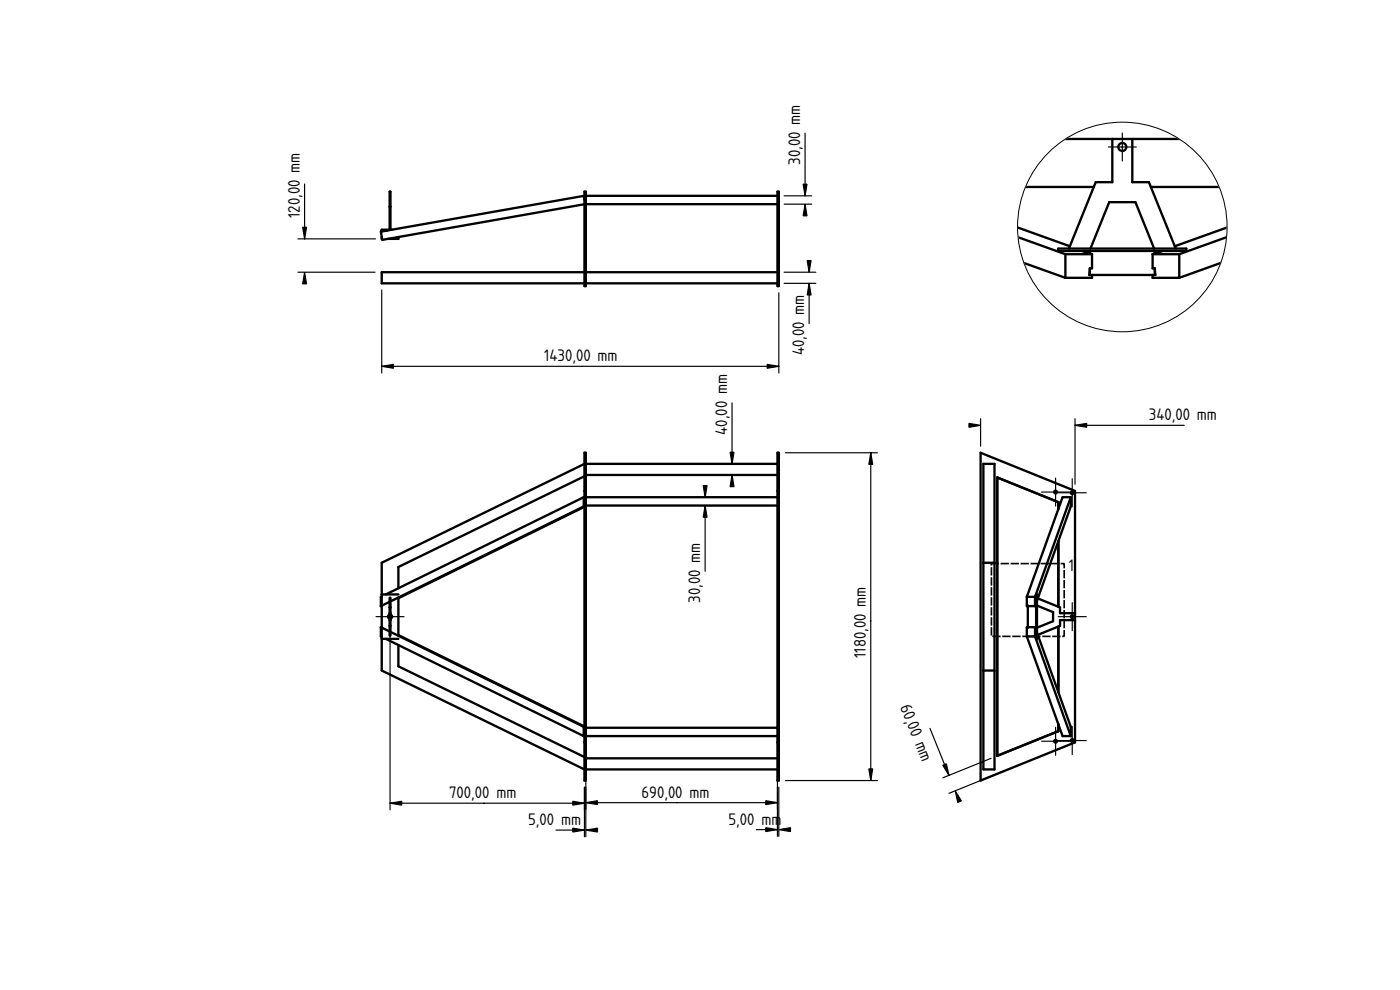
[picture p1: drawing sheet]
<svg xmlns="http://www.w3.org/2000/svg" width="420mm" height="297mm" viewBox="0 0 420 297" stroke-linecap="round" stroke-linejoin="round" font-family="sans-serif">
<path d="M174 185h.1" fill="none" stroke="#000" stroke-width=".3"/>
<g fill="#fff">
<path d="M175.8 151.7h57.5v66.7h-57.5z" fill-rule="evenodd"/>
<path d="M119.6 179.5l55.8-27.4v65.9l-55.8-27.5z" fill-rule="evenodd"/>
</g>
<path d="M174 185h.1" fill="none" stroke="#000" stroke-width=".3"/>
<g fill="#fff">
<path d="M175.8 142.5h57.5v6.7h-57.5z" fill-rule="evenodd"/>
<path d="M175.8 220.9h57.5v6.6h-57.5z" fill-rule="evenodd"/>
<path d="M114.6 178.4h5h-3.8l59.4-29.2v2.8l-58 28.4v-1v2.8h-.3v-1.6v3.8a.63 .63 0 0 0-.5 .6 .63 .63 0 0 0 .5 .6v5.1v-1.2l-2.6-1.3 2.6 1.3v-1.7h.3v2.9v-1.1l58 28.5v2.8l-59.4-29.2h3.8h-5v-3.5v2.9l-.3-.1v-2.8h.3v-6.3h-.3l2.6-1.3v-1.2v1.2l-2.6 1.3v-2.8l.3-.1v2.9z" fill-rule="evenodd"/>
</g>
<path d="M174 185h.1" fill="none" stroke="#000" stroke-width=".3"/>
<g fill="#fff">
<path d="M119.6 170.1l55.8-27.2v6.3l-55.8 27.3z" fill-rule="evenodd"/>
<path d="M119.6 193.5l55.8 27.4v6.2l-55.8-27.2z" fill-rule="evenodd"/>
<path d="M114.6 168.9l60.8-29.7v3.7l-55.8 27.2v6.4l-3.8 1.9h-1.2z" fill-rule="evenodd"/>
<path d="M114.6 191.7h1.2l3.8 1.8v6.4l55.8 27.2v3.8l-60.8-29.7z" fill-rule="evenodd"/>
<path d="M175.8 139.2h57.5v3.3h-57.5z" fill-rule="evenodd"/>
<path d="M175.8 227.5h57.5v3.4h-57.5z" fill-rule="evenodd"/>
<path d="M175.8 218.4h57.5v2.5h-57.5z" fill-rule="evenodd"/>
<path d="M175.8 149.2h57.5v2.5h-57.5z" fill-rule="evenodd"/>
<path d="M175.4 147.3h.4v75.4h-.4z" fill-rule="evenodd"/>
<path d="M233.3 147.3h.4v75.4h-.4z" fill-rule="evenodd"/>
<path d="M117.2 180.4l2.4-1.1v11.5l-2.4-1.2v-4a.63 .63 0 0 0 .5-.6 .63 .63 0 0 0-.5-.6z" fill-rule="evenodd"/>
<path d="M119.6 190.5l55.8 27.6-55.8-27.3z" fill-rule="evenodd"/>
<path d="M119.6 179.3l55.8-27.3-55.8 27.5z" fill-rule="evenodd"/>
<path d="M175.4 222.7h.4v11.5h-.4z" fill-rule="evenodd"/>
<path d="M175.4 135.8h.4v11.5h-.4z" fill-rule="evenodd"/>
<path d="M233.3 222.7h.4v11.5h-.4z" fill-rule="evenodd"/>
<path d="M233.3 135.8h.4v11.5h-.4z" fill-rule="evenodd"/>
<path d="M175.2 149.2h.2v2.8h-.2z" fill-rule="evenodd"/>
<path d="M175.2 218.1h.2v2.8h-.2z" fill-rule="evenodd"/>
<path d="M116.9 184h.3v2.1h-.3z" fill-rule="evenodd"/>
<path d="M116.7 184.5l.2-.1v1.2a.63 .63 0 0 1-.4-.4 .63 .63 0 0 1 .2-.7z" fill-rule="evenodd"/>
<path d="M117.2 184.4a.63 .63 0 0 1 .5 .6 .63 .63 0 0 1-.5 .6z" fill-rule="evenodd"/>
<path d="M116.9 182.2h.3v1.8h-.3z" fill-rule="evenodd"/>
<path d="M116.9 186.1h.3v1.7h-.3z" fill-rule="evenodd"/>
</g>
<g fill="none" stroke="#000" stroke-width=".7">
<path d="M175.4 139.2l-60.8 29.7v32.3l60.8 29.7M175.4 135.8h.4v98.4h-.4zM175.8 139.2h57.5M233.3 135.8h.4v98.4h-.4zM175.2 149.2h.2M175.2 149.2l-59.4 29.2M175.2 152h.2M175.2 149.2v2.8M175.2 152l-58 28.4M175.4 142.9l-55.8 27.2v6.4M175.4 147.3h.4M175.4 152.1l-55.8 27.4"/>
<path d="M175.8 149.2h57.5M175.8 142.5h57.5M175.8 151.7h57.5M233.3 147.3h.4M114.6 178.4h5M114.6 179l-.3 .1v2.8M116.9 179.4v11.3M117.2 179.4v11.3M119.6 179.3v11.5M114.3 181.9h.3M114.3 188.2v2.8l.3 .1M114.3 188.2h.3"/>
<path d="M114.3 188.2l2.6 1.3M114.6 191.7h5M115.8 191.7l59.4 29.2M116.9 184.4a.63 .63 0 0 0-.5 .6 .63 .63 0 0 0 .5 .6M116.9 180.6l-2.6 1.3M116.9 187.8h.3M116.9 186.1h.3M116.9 184h.3M116.9 182.2h.3M117.2 184.4a.63 .63 0 0 1 .5 .6 .63 .63 0 0 1-.5 .6M117.2 189.6l58 28.5M119.6 193.5v6.4l55.8 27.2"/>
<path d="M119.6 190.5l55.8 27.5M175.2 218.1v2.8M175.2 218.1h.2M175.8 218.4h57.5M175.2 220.9h.2M175.4 222.7h.4M175.8 220.9h57.5M175.8 230.9h57.5M175.8 227.5h57.5M233.3 222.7h.4"/>
</g>
<g fill="#000" stroke="#000" stroke-width=".35">
<path d="M219.1 135.7h1.2l-.6 3.5zM261.3 135.8l.6 3.5h-1.2zM211.6 151.7l.6 3.5h-1.2zM211 145.7h1.2l-.6 3.5zM219.7 142.5l.6 3.5h-1.2zM260.7 230.7h1.2l-.6 3.5zM117.1 241l3.5-.6v1.2zM171.9 240.4l3.5 .6-3.5 .6zM171.9 248.5l3.5 .6-3.5 .5zM175.8 240.8l3.5-.6v1.2zM175.8 249.1l3.5-.6v1.1zM229.8 240.2l3.5 .6-3.5 .6z"/>
<path d="M229.8 248.3l3.5 .6-3.5 .6zM233.7 248.9l3.5-.6v1.2z"/>
<path d="M117.1 180.8v8.4zM112.9 185h8.4z" fill-rule="evenodd"/>
</g>
<path d="M174 185h.1" fill="none" stroke="#000" stroke-width=".3"/>
<g fill="none" stroke="#000" stroke-width=".35">
<path d="M217.7 139.2h13.6M219.7 120.9v18.3M235.7 135.8h27.6M261.3 135.8v98.4M209.6 151.7h21.7M209.6 149.2h21.7M211.6 151.7v19.7M217.7 142.5h13.6M117.1 187v56M175.4 236.2v14.9M175.8 232.9v18.2M233.3 232.9v18"/>
<path d="M233.7 236.2v14.7M235.7 234.2h27.6M117.1 241h58.3M166.9 249.1h8.5M175.8 240.8h57.5M227 248.9h6.3"/>
</g>
<path d="M116.9 57.5h.3v11.4l58-10.1 .2 1.2v-2.5h.4v1.3h57.5v-1.3h.4v28.3h-.4v-.8h-57.5v.8h-.4v-.8h-60.8v-3.3h60.8v-20.4l-55.8 9.8v.6h-3.2l-1.7 .3-.4-2.5h.3v-.6h2.3z" fill-rule="evenodd" fill="#fff"/>
<path d="M174 71.7h.1" fill="none" stroke="#000" stroke-width=".3"/>
<g fill="#fff">
<path d="M175.8 61.3h57.5v20.4h-57.5z" fill-rule="evenodd"/>
<path d="M114.6 81.7h60.8v3.3h-60.8z" fill-rule="evenodd"/>
<path d="M175.8 81.7h57.5v3.3h-57.5z" fill-rule="evenodd"/>
<path d="M114.3 69.5l60.9-10.7 .2 1.2v1.3l-60.7 10.7z" fill-rule="evenodd"/>
</g>
<path d="M174 71.7h.1" fill="none" stroke="#000" stroke-width=".3"/>
<g fill="#fff">
<path d="M116.4 71.7l3.2-.6v.6z"/>
<path d="M114.6 69.2h1.6l-1.6 .3z"/>
<path d="M114.6 71l.1 .7z"/>
<path d="M175.8 58.8h57.5v2.5h-57.5z" fill-rule="evenodd"/>
<path d="M175.4 57.5h.4v28.3h-.4z" fill-rule="evenodd"/>
<path d="M233.3 57.5h.4v28.3h-.4z" fill-rule="evenodd"/>
<path d="M116.9 62h.3v6.9h-.3z" fill-rule="evenodd"/>
<path d="M116.9 57.5h.3v4.5h-.3z" fill-rule="evenodd"/>
<path d="M114.6 68.9h3l-1.4 .3h-1.6z" fill-rule="evenodd"/>
</g>
<g fill="none" stroke="#000" stroke-width=".7">
<path d="M175.4 57.5h.4v28.3h-.4zM175.8 58.8h57.5M233.3 57.5h.4v28.3h-.4zM114.6 71l.1 .7M114.6 69.2h1.6M116.9 68.9v-11.4h.3v11.4M116.9 62h.3M117.6 68.9h-3v.6M119.6 71.1v.6h-3.2M175.4 60l-.2-1.2-60.9 10.7 .4 2.5 60.7-10.7M175.8 61.3h57.5M175.4 81.7h-60.8v3.3h60.8"/>
<path d="M175.8 85h57.5M175.8 81.7h57.5M294.3 135.8l28.3 11.5v75.4l-28.3 11.5zM295.1 139.2h3.4v91.7h-3.4zM317.6 152.7v-2l-18.3-7.4v83.5l18.3-7.4v-2.1M321.4 149.2h-2.5l-10.7 29.9M321.4 149.2l-10.8 29.9M321.4 149.2v2.8l-10.2 28.2M295.1 168.9h3.4M308.2 179.1h2.4M308.2 179.1v2.8h2.4M310.6 179.1v2.8"/>
<path d="M311 178.4h.2v13.3h-.2zM311.2 179.5l6.9 2.7v1.8h4.5M317.6 162.4v19.6M308.2 191l10.7 29.9h2.5M308.2 191h2.4M308.5 181.6v6.8M310.6 188.4h.4M310.6 181.6h.4M310.6 188.2h-2.4v2.8M310.6 188.2v2.8M310.6 188.2l.1 .2M310.6 191l10.8 29.9"/>
<path d="M310.7 181.6l-.1 .3M311.2 189.8l10.2 28.3v2.8M311.2 181.7l4.8 2v2.7l-4.8 1.9M317.6 188v19.7M322.6 186.1h-4.5v1.7l-6.9 2.8M295.1 201.2h3.4"/>
<circle cx="316.8" cy="147.6" r=".42"/>
<circle cx="321.8" cy="147.8" r=".42"/>
<circle cx="321.8" cy="185" r=".42"/>
<circle cx="316.8" cy="222.4" r=".42"/>
<circle cx="321.8" cy="222.2" r=".42"/>
</g>
<path d="M174 71.7h.1M308.5 185h.1" fill="none" stroke="#000" stroke-width=".3"/>
<g fill="none" stroke="#000" stroke-width=".35">
<path d="M241.6 40v18.8M91.4 55.2v16.5M235.3 58.8h8.3M89.4 71.7h23.3M235.3 61.3h8.3M89.4 81.7h23.2M114.6 87v24.9M233.7 87.8v24.1M235.3 81.7h9.5M235.3 85h9.5M242.8 85v12.1M114.6 109.9h119.1"/>
<path d="M294.3 125.6v8.2M322.6 125.6v19.7M322.6 127.6h32.8M279.1 218.5l5.7 14.1M297.4 227.5l-14.5 5.9M299.3 232.2l-14.5 5.8"/>
</g>
<g fill="#000" stroke="#000" stroke-width=".35">
<path d="M241 55.3h1.2l-.6 3.5zM90.8 68.2h1.2l-.6 3.5zM241.6 61.3l.6 3.5h-1.2zM91.4 81.7l.6 3.5h-1.2zM242.8 85l.6 3.5h-1.1zM242.3 78.2h1.1l-.6 3.5zM114.6 109.9l3.5-.6v1.2zM230.2 109.3l3.5 .6-3.5 .6zM290.8 127l3.5 .6-3.5 .6zM322.6 127.6l3.5-.6v1.2zM282.9 229.6l1.1-.4 .8 3.4zM286.7 237.3l1.8 3-1.1 .4z"/>
<path d="M316.8 143.4v8.4zM312.6 147.6h8.4z" fill-rule="evenodd"/>
<path d="M321.8 143.6v8.4zM317.6 147.8h8.4z" fill-rule="evenodd"/>
<path d="M321.8 180.8v8.4zM317.6 185h8.4z" fill-rule="evenodd"/>
<path d="M316.8 218.2v8.4zM312.6 222.4h8.4z" fill-rule="evenodd"/>
<path d="M321.8 218v8.4zM317.6 222.2h8.4z" fill-rule="evenodd"/>
</g>
<path d="M297.5 169.1h21.9v21.8h-21.9z" fill="none" stroke="#080808" stroke-width=".5" stroke-dasharray="2 1"/>
<path d="M305.1 41.7h63.5v14.4h-23.2l7.2 17.8 16-5.8v10l-14.7 5.3h-8v-.9h-18.2v.9h-8l-14.6-5.3v-10l16 5.8 7.2-17.8h-23.2z" fill-rule="evenodd" fill="#fff"/>
<path d="M336.8 68.1h.1" fill="none" stroke="#000" stroke-width=".3"/>
<g fill="#fff">
<path d="M305.1 41.7h28.7v13h-5l-.5 1.4h-23.2z" fill-rule="evenodd"/>
<path d="M339.8 41.7h28.8v14.4h-23.2l-.6-1.4h-5z" fill-rule="evenodd"/>
<path d="M333.8 41.7h6v13h5l8.1 19.9h-6.5l-5.6-13.9h-7.9l-5.6 13.9h-6.5l8-19.9h5z" fill-rule="evenodd"/>
</g>
<path d="M336.8 68.1h.1" fill="none" stroke="#000" stroke-width=".3"/>
<path d="M332.9 60.7h7.9l5.6 13.9h-19.1z" fill-rule="evenodd" fill="#fff"/>
<path d="M336.8 68.1h.1" fill="none" stroke="#000" stroke-width=".3"/>
<g fill="#fff">
<path d="M324.8 75.3h2.3v.8z"/>
<path d="M346.6 75.3h2.3l-2.3 .8z"/>
<path d="M327.1 80.5v2h-.2z"/>
<path d="M346.6 80.5l.1 2h-.1z"/>
<path d="M327.1 75.3h19.5v.8l-.7 .2v4.2h.7v2h-19.5v-2h.6v-4.2l-.6-.2z" fill-rule="evenodd"/>
<path d="M305.1 71l14.6 5.3v7.1l-14.6-5.3z" fill-rule="evenodd"/>
<path d="M353.9 76.3l14.7-5.3v7.1l-14.7 5.3z" fill-rule="evenodd"/>
<path d="M345.9 76.3h8v7.1h-8v-.9h.8l-.1-2h-.7z" fill-rule="evenodd"/>
<path d="M319.7 76.3h8v4.2h-.6l-.2 2h.8v.9h-8z" fill-rule="evenodd"/>
<path d="M305.1 68.1l16 5.8-.3 .7h-3.2v.7h7.2l2.9 1h-8l-14.6-5.3z" fill-rule="evenodd"/>
<path d="M345.9 76.3l3-1h7.1v-.7h-3.1l-.3-.7 16-5.8v2.9l-14.7 5.3z" fill-rule="evenodd"/>
<path d="M317.6 74.6h38.4v.7h-38.4z" fill-rule="evenodd"/>
<circle cx="336.8" cy="44.1" r="1.2"/>
</g>
<g fill="none" stroke="#000" stroke-width=".7">
<path d="M328.3 56.1h-23.2v-14.4h63.5v14.4h-23.2M333.8 41.7v13h-5l-8 19.9M339.8 41.7v13h5l8.1 19.9M305.1 71l14.6 5.3M317.6 74.6h38.4v.7h-38.4zM319.7 76.3h8M319.7 76.3v7.1M321.1 73.9l-16-5.8v10l14.6 5.3M324.8 75.3l2.3 .8M327.1 76.1l.6 .2M327.1 75.3v.8M327.3 74.6l5.6-13.9h7.9l5.6 13.9"/>
<path d="M327.7 76.3v4.2h-.6M345.9 76.3h8M345.9 76.3v4.2h.7M346.6 76.1l-.7 .2M346.6 75.3v.8M348.9 75.3l-2.3 .8M352.6 73.9l16-5.8v10l-14.7 5.3M353.9 76.3v7.1M368.6 71l-14.7 5.3M327.1 80.5l-.2 2h19.8l-.1-2M327.1 80.5v2M327.7 82.5v.9h-8"/>
<path d="M345.9 82.5v.9h8M346.6 80.5v2"/>
<circle cx="336.8" cy="44.1" r="1.2"/>
</g>
<path d="M336.8 39.9v8.4zM332.6 44.1h8.4z" fill-rule="evenodd" fill="#000" stroke="#000" stroke-width=".35"/>
<path d="M297.5 28.8h78.6v78.6h-78.6zM305.4 68.1a31.5 31.5 0 0 1 62.9 0 31.5 31.5 0 0 1-62.9 0z" fill-rule="evenodd" fill="#fff" stroke="#fff" stroke-width=".3"/>
<circle cx="336.8" cy="68.1" r="31.4" fill="none" stroke="#000" stroke-width=".3"/>
<g font-size="4.7">
<text x="240.2" y="49.4" transform="rotate(-90 240.2 49.4)">30,00 mm</text>
<text x="90" y="65.4" transform="rotate(-90 90 65.4)">120,00 mm</text>
<text x="241.4" y="106.6" transform="rotate(-90 241.4 106.6)">40,00 mm</text>
<text x="163.3" y="108.5">1430,00 mm</text>
<text x="218.2" y="130.4" transform="rotate(-90 218.2 130.4)">40,00 mm</text>
<text x="344.8" y="126.2">340,00 mm</text>
<text x="320.8" y="171.2">1</text>
<text x="210.2" y="180.8" transform="rotate(-90 210.2 180.8)">30,00 mm</text>
<text x="259.9" y="197.4" transform="rotate(-90 259.9 197.4)">1180,00 mm</text>
<text x="270" y="212" transform="rotate(68 270 212)">60,0</text>
<text x="274.6" y="223.2" transform="rotate(68 274.6 223.2)">mm</text>
<text x="134.8" y="239.5">700,00 mm</text>
<text x="192.5" y="239.4">690,00 mm</text>
<text x="158.5" y="247.6">5,00 mm</text>
<text x="218.6" y="247.5">5,00 mm</text>
</g>
</svg>
